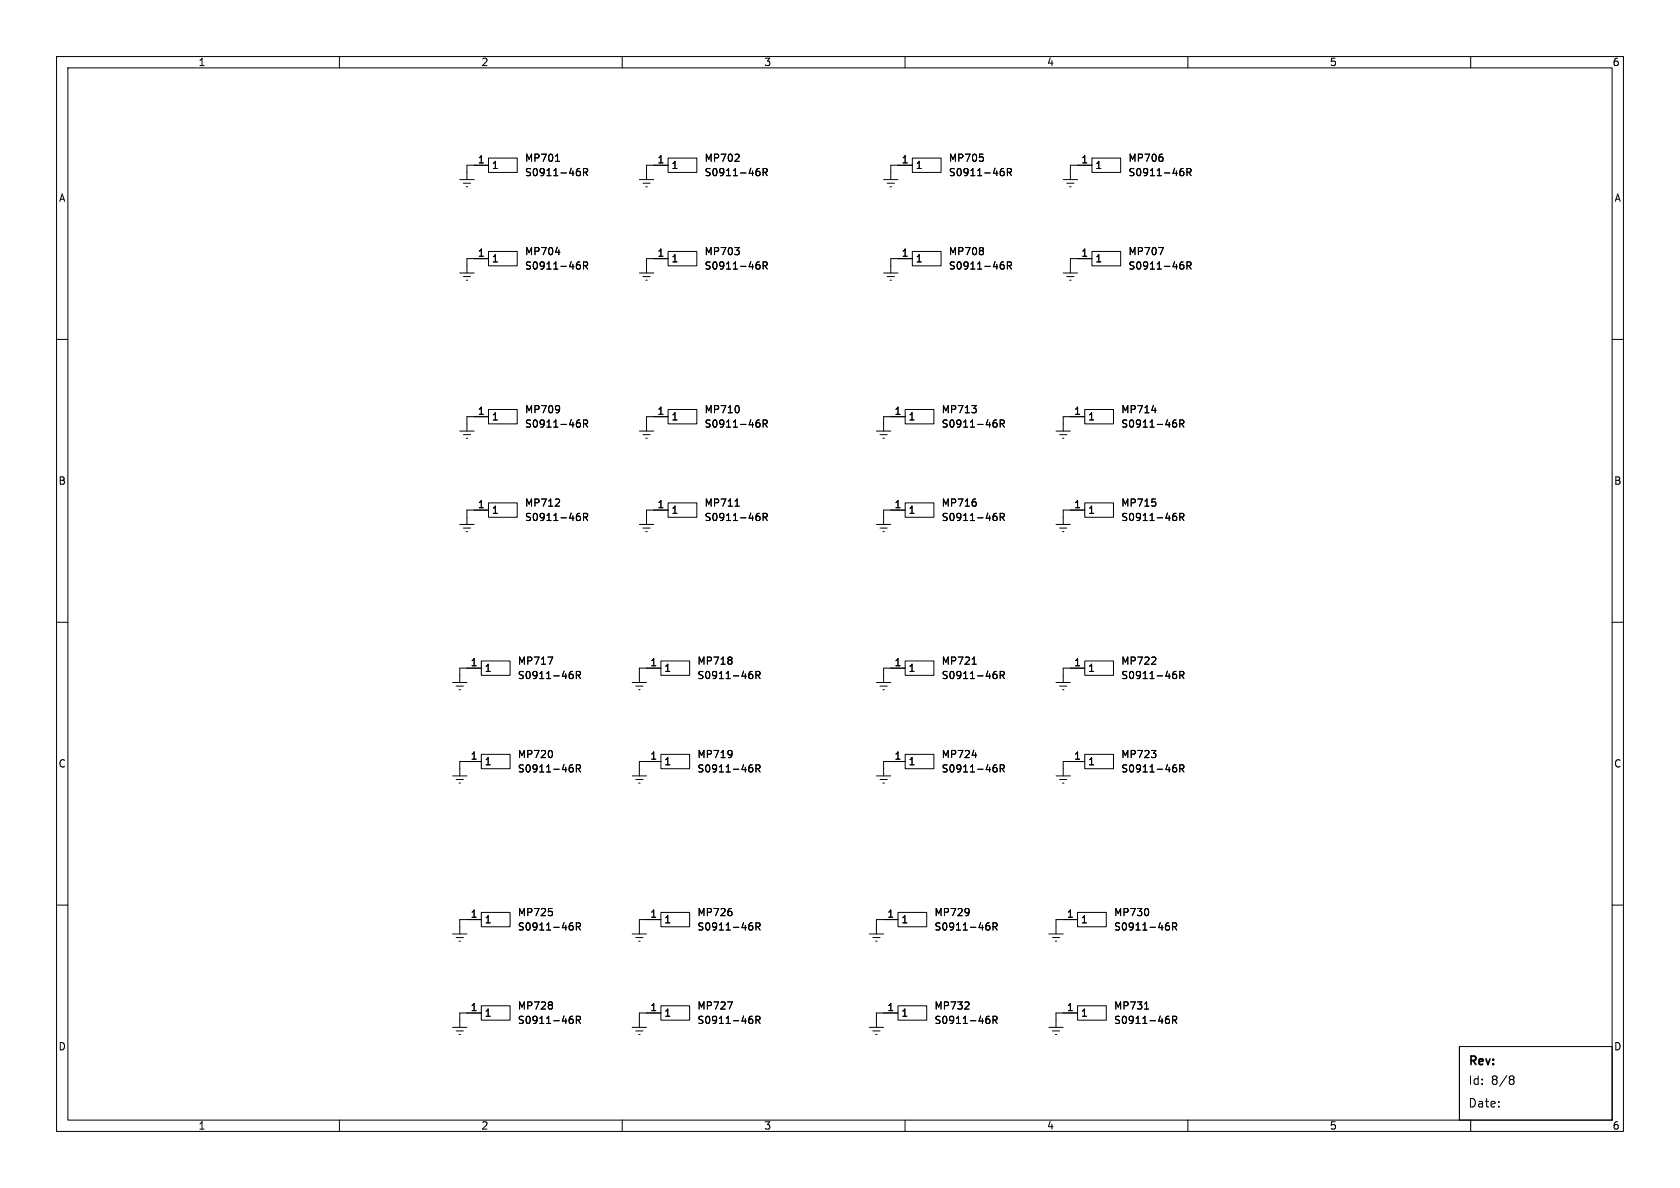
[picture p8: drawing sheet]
(kicad_sch (version 20230121) (generator eeschema)

 (paper "A4")

 (title_block
  (date "2024-03-26")
  (rev "2"))

 (lib_symbols
  (symbol "DAQ_Connector:S0911-46R" (in_bom yes) (on_board yes)
   (property "Reference" "MP" (at 0 2.54 0) (effects (font (size 1.27 1.27))))
   (property "Value" "S0911-46R" (at 0 5.08 0) (effects (font (size 1.27 1.27))))
   (property "Footprint" "DAQ_Board:S091146R" (at 0 5.08 0) (effects (font (size 1.27 1.27)) hide))
   (property "Datasheet" "https://cdn.harwin.com/pdfs/S0911R.pdf" (at 0 5.08 0) (effects (font (size 1.27 1.27)) hide))
   (property "LCSC" "C3308714" (at 0 5.08 0) (effects (font (size 1.27 1.27))))
   (symbol "S0911-46R_1_1"
    (rectangle (start -2.54 1.27) (end 2.54 -1.27) (stroke (width 0) (type default)) (fill (type background)))
    (pin passive line (at -5.08 0 0) (length 2.54) (name "1" (effects (font (size 1.27 1.27)))) (number "1" (effects (font (size 1.27 1.27)))))))
  (symbol "power:Earth" (power) (pin_names (offset 0)) (in_bom yes) (on_board yes)
   (property "Reference" "#PWR" (at 0 -6.35 0) (effects (font (size 1.27 1.27)) hide))
   (property "Value" "Earth" (at 0 -3.81 0) (effects (font (size 1.27 1.27)) hide))
   (property "Footprint" "" (at 0 0 0) (effects (font (size 1.27 1.27)) hide))
   (property "Datasheet" "~" (at 0 0 0) (effects (font (size 1.27 1.27)) hide))
   (symbol "Earth_0_1"
    (polyline (pts (xy -0.635 -1.905) (xy 0.635 -1.905)) (stroke (width 0) (type default)) (fill (type none)))
    (polyline (pts (xy -0.127 -2.54) (xy 0.127 -2.54)) (stroke (width 0) (type default)) (fill (type none)))
    (polyline (pts (xy 0 -1.27) (xy 0 0)) (stroke (width 0) (type default)) (fill (type none)))
    (polyline (pts (xy 1.27 -1.27) (xy -1.27 -1.27)) (stroke (width 0) (type default)) (fill (type none))))
   (symbol "Earth_1_1"
    (pin power_in line (at 0 0 270) (length 0) hide (name "Earth" (effects (font (size 1.27 1.27)))) (number "1" (effects (font (size 1.27 1.27))))))))


 (wire (pts (xy 115.57 29.21) (xy 114.3 29.21)) (stroke (width 0) (type default)))
 (wire (pts (xy 189.23 45.72) (xy 189.23 46.99)) (stroke (width 0) (type default)))
 (wire (pts (xy 157.48 45.72) (xy 157.48 46.99)) (stroke (width 0) (type default)))
 (wire (pts (xy 82.55 162.56) (xy 81.28 162.56)) (stroke (width 0) (type default)))
 (wire (pts (xy 82.55 73.66) (xy 82.55 74.93)) (stroke (width 0) (type default)))
 (wire (pts (xy 189.23 134.62) (xy 187.96 134.62)) (stroke (width 0) (type default)))
 (wire (pts (xy 187.96 134.62) (xy 187.96 135.89)) (stroke (width 0) (type default)))
 (wire (pts (xy 157.48 90.17) (xy 156.21 90.17)) (stroke (width 0) (type default)))
 (wire (pts (xy 82.55 179.07) (xy 81.28 179.07)) (stroke (width 0) (type default)))
 (wire (pts (xy 190.5 45.72) (xy 189.23 45.72)) (stroke (width 0) (type default)))
 (wire (pts (xy 82.55 29.21) (xy 82.55 30.48)) (stroke (width 0) (type default)))
 (wire (pts (xy 190.5 29.21) (xy 189.23 29.21)) (stroke (width 0) (type default)))
 (wire (pts (xy 83.82 73.66) (xy 82.55 73.66)) (stroke (width 0) (type default)))
 (wire (pts (xy 81.28 179.07) (xy 81.28 180.34)) (stroke (width 0) (type default)))
 (wire (pts (xy 157.48 73.66) (xy 156.21 73.66)) (stroke (width 0) (type default)))
 (wire (pts (xy 156.21 73.66) (xy 156.21 74.93)) (stroke (width 0) (type default)))
 (wire (pts (xy 114.3 90.17) (xy 114.3 91.44)) (stroke (width 0) (type default)))
 (wire (pts (xy 189.23 73.66) (xy 187.96 73.66)) (stroke (width 0) (type default)))
 (wire (pts (xy 157.48 29.21) (xy 157.48 30.48)) (stroke (width 0) (type default)))
 (wire (pts (xy 154.94 162.56) (xy 154.94 163.83)) (stroke (width 0) (type default)))
 (wire (pts (xy 82.55 134.62) (xy 81.28 134.62)) (stroke (width 0) (type default)))
 (wire (pts (xy 189.23 90.17) (xy 187.96 90.17)) (stroke (width 0) (type default)))
 (wire (pts (xy 186.69 179.07) (xy 186.69 180.34)) (stroke (width 0) (type default)))
 (wire (pts (xy 114.3 162.56) (xy 113.03 162.56)) (stroke (width 0) (type default)))
 (wire (pts (xy 82.55 118.11) (xy 81.28 118.11)) (stroke (width 0) (type default)))
 (wire (pts (xy 115.57 45.72) (xy 114.3 45.72)) (stroke (width 0) (type default)))
 (wire (pts (xy 158.75 29.21) (xy 157.48 29.21)) (stroke (width 0) (type default)))
 (wire (pts (xy 82.55 90.17) (xy 82.55 91.44)) (stroke (width 0) (type default)))
 (wire (pts (xy 114.3 73.66) (xy 114.3 74.93)) (stroke (width 0) (type default)))
 (wire (pts (xy 83.82 29.21) (xy 82.55 29.21)) (stroke (width 0) (type default)))
 (wire (pts (xy 156.21 162.56) (xy 154.94 162.56)) (stroke (width 0) (type default)))
 (wire (pts (xy 158.75 45.72) (xy 157.48 45.72)) (stroke (width 0) (type default)))
 (wire (pts (xy 115.57 73.66) (xy 114.3 73.66)) (stroke (width 0) (type default)))
 (wire (pts (xy 114.3 118.11) (xy 113.03 118.11)) (stroke (width 0) (type default)))
 (wire (pts (xy 156.21 118.11) (xy 156.21 119.38)) (stroke (width 0) (type default)))
 (wire (pts (xy 187.96 162.56) (xy 186.69 162.56)) (stroke (width 0) (type default)))
 (wire (pts (xy 83.82 90.17) (xy 82.55 90.17)) (stroke (width 0) (type default)))
 (wire (pts (xy 81.28 118.11) (xy 81.28 119.38)) (stroke (width 0) (type default)))
 (wire (pts (xy 189.23 118.11) (xy 187.96 118.11)) (stroke (width 0) (type default)))
 (wire (pts (xy 187.96 90.17) (xy 187.96 91.44)) (stroke (width 0) (type default)))
 (wire (pts (xy 156.21 179.07) (xy 154.94 179.07)) (stroke (width 0) (type default)))
 (wire (pts (xy 189.23 29.21) (xy 189.23 30.48)) (stroke (width 0) (type default)))
 (wire (pts (xy 114.3 45.72) (xy 114.3 46.99)) (stroke (width 0) (type default)))
 (wire (pts (xy 156.21 134.62) (xy 156.21 135.89)) (stroke (width 0) (type default)))
 (wire (pts (xy 83.82 45.72) (xy 82.55 45.72)) (stroke (width 0) (type default)))
 (wire (pts (xy 114.3 134.62) (xy 113.03 134.62)) (stroke (width 0) (type default)))
 (wire (pts (xy 187.96 73.66) (xy 187.96 74.93)) (stroke (width 0) (type default)))
 (wire (pts (xy 114.3 179.07) (xy 113.03 179.07)) (stroke (width 0) (type default)))
 (wire (pts (xy 157.48 118.11) (xy 156.21 118.11)) (stroke (width 0) (type default)))
 (wire (pts (xy 82.55 45.72) (xy 82.55 46.99)) (stroke (width 0) (type default)))
 (wire (pts (xy 186.69 162.56) (xy 186.69 163.83)) (stroke (width 0) (type default)))
 (wire (pts (xy 113.03 179.07) (xy 113.03 180.34)) (stroke (width 0) (type default)))
 (wire (pts (xy 156.21 90.17) (xy 156.21 91.44)) (stroke (width 0) (type default)))
 (wire (pts (xy 187.96 179.07) (xy 186.69 179.07)) (stroke (width 0) (type default)))
 (wire (pts (xy 115.57 90.17) (xy 114.3 90.17)) (stroke (width 0) (type default)))
 (wire (pts (xy 113.03 162.56) (xy 113.03 163.83)) (stroke (width 0) (type default)))
 (wire (pts (xy 113.03 118.11) (xy 113.03 119.38)) (stroke (width 0) (type default)))
 (wire (pts (xy 113.03 134.62) (xy 113.03 135.89)) (stroke (width 0) (type default)))
 (wire (pts (xy 187.96 118.11) (xy 187.96 119.38)) (stroke (width 0) (type default)))
 (wire (pts (xy 154.94 179.07) (xy 154.94 180.34)) (stroke (width 0) (type default)))
 (wire (pts (xy 81.28 162.56) (xy 81.28 163.83)) (stroke (width 0) (type default)))
 (wire (pts (xy 114.3 29.21) (xy 114.3 30.48)) (stroke (width 0) (type default)))
 (wire (pts (xy 157.48 134.62) (xy 156.21 134.62)) (stroke (width 0) (type default)))
 (wire (pts (xy 81.28 134.62) (xy 81.28 135.89)) (stroke (width 0) (type default)))

 (symbol (lib_id "power:Earth") (at 82.55 91.44 0) (unit 1) (in_bom yes) (on_board yes) (dnp no) (fields_autoplaced)
  (property "Reference" "#PWR062" (at 82.55 97.79 0) (effects (font (size 1.27 1.27)) hide))
  (property "Value" "Earth" (at 82.55 95.25 0) (effects (font (size 1.27 1.27)) hide))
  (property "Footprint" "" (at 82.55 91.44 0) (effects (font (size 1.27 1.27)) hide))
  (property "Datasheet" "~" (at 82.55 91.44 0) (effects (font (size 1.27 1.27)) hide)) (pin "1"))

 (symbol (lib_id "power:Earth") (at 186.69 180.34 0) (unit 1) (in_bom yes) (on_board yes) (dnp no) (fields_autoplaced)
  (property "Reference" "#PWR089" (at 186.69 186.69 0) (effects (font (size 1.27 1.27)) hide))
  (property "Value" "Earth" (at 186.69 184.15 0) (effects (font (size 1.27 1.27)) hide))
  (property "Footprint" "" (at 186.69 180.34 0) (effects (font (size 1.27 1.27)) hide))
  (property "Datasheet" "~" (at 186.69 180.34 0) (effects (font (size 1.27 1.27)) hide)) (pin "1"))

 (symbol (lib_id "power:Earth") (at 114.3 91.44 0) (unit 1) (in_bom yes) (on_board yes) (dnp no) (fields_autoplaced)
  (property "Reference" "#PWR064" (at 114.3 97.79 0) (effects (font (size 1.27 1.27)) hide))
  (property "Value" "Earth" (at 114.3 95.25 0) (effects (font (size 1.27 1.27)) hide))
  (property "Footprint" "" (at 114.3 91.44 0) (effects (font (size 1.27 1.27)) hide))
  (property "Datasheet" "~" (at 114.3 91.44 0) (effects (font (size 1.27 1.27)) hide)) (pin "1"))

 (symbol (lib_id "DAQ_Connector:S0911-46R") (at 120.65 73.66 0) (unit 1) (in_bom yes) (on_board yes) (dnp no) (fields_autoplaced)
  (property "Reference" "MP710" (at 124.46 72.39 0) (effects (font (size 1.27 1.27)) (justify left)))
  (property "Value" "S0911-46R" (at 124.46 74.93 0) (effects (font (size 1.27 1.27)) (justify left)))
  (property "Footprint" "DAQ_Board:S091146R" (at 120.65 68.58 0) (effects (font (size 1.27 1.27)) hide))
  (property "Datasheet" "https://cdn.harwin.com/pdfs/S0911R.pdf" (at 120.65 68.58 0) (effects (font (size 1.27 1.27)) hide))
  (property "LCSC" "C3308714" (at 124.46 76.2 0) (effects (font (size 1.27 1.27)) (justify left) hide)) (pin "1"))

 (symbol (lib_id "DAQ_Connector:S0911-46R") (at 161.29 162.56 0) (unit 1) (in_bom yes) (on_board yes) (dnp no) (fields_autoplaced)
  (property "Reference" "MP729" (at 165.1 161.29 0) (effects (font (size 1.27 1.27)) (justify left)))
  (property "Value" "S0911-46R" (at 165.1 163.83 0) (effects (font (size 1.27 1.27)) (justify left)))
  (property "Footprint" "DAQ_Board:S091146R" (at 161.29 157.48 0) (effects (font (size 1.27 1.27)) hide))
  (property "Datasheet" "https://cdn.harwin.com/pdfs/S0911R.pdf" (at 161.29 157.48 0) (effects (font (size 1.27 1.27)) hide))
  (property "LCSC" "C3308714" (at 165.1 165.1 0) (effects (font (size 1.27 1.27)) (justify left) hide)) (pin "1"))

 (symbol (lib_id "power:Earth") (at 187.96 74.93 0) (unit 1) (in_bom yes) (on_board yes) (dnp no) (fields_autoplaced)
  (property "Reference" "#PWR067" (at 187.96 81.28 0) (effects (font (size 1.27 1.27)) hide))
  (property "Value" "Earth" (at 187.96 78.74 0) (effects (font (size 1.27 1.27)) hide))
  (property "Footprint" "" (at 187.96 74.93 0) (effects (font (size 1.27 1.27)) hide))
  (property "Datasheet" "~" (at 187.96 74.93 0) (effects (font (size 1.27 1.27)) hide)) (pin "1"))

 (symbol (lib_id "power:Earth") (at 82.55 74.93 0) (unit 1) (in_bom yes) (on_board yes) (dnp no) (fields_autoplaced)
  (property "Reference" "#PWR061" (at 82.55 81.28 0) (effects (font (size 1.27 1.27)) hide))
  (property "Value" "Earth" (at 82.55 78.74 0) (effects (font (size 1.27 1.27)) hide))
  (property "Footprint" "" (at 82.55 74.93 0) (effects (font (size 1.27 1.27)) hide))
  (property "Datasheet" "~" (at 82.55 74.93 0) (effects (font (size 1.27 1.27)) hide)) (pin "1"))

 (symbol (lib_id "power:Earth") (at 82.55 30.48 0) (unit 1) (in_bom yes) (on_board yes) (dnp no) (fields_autoplaced)
  (property "Reference" "#PWR047" (at 82.55 36.83 0) (effects (font (size 1.27 1.27)) hide))
  (property "Value" "Earth" (at 82.55 34.29 0) (effects (font (size 1.27 1.27)) hide))
  (property "Footprint" "" (at 82.55 30.48 0) (effects (font (size 1.27 1.27)) hide))
  (property "Datasheet" "~" (at 82.55 30.48 0) (effects (font (size 1.27 1.27)) hide)) (pin "1"))

 (symbol (lib_id "power:Earth") (at 81.28 119.38 0) (unit 1) (in_bom yes) (on_board yes) (dnp no) (fields_autoplaced)
  (property "Reference" "#PWR069" (at 81.28 125.73 0) (effects (font (size 1.27 1.27)) hide))
  (property "Value" "Earth" (at 81.28 123.19 0) (effects (font (size 1.27 1.27)) hide))
  (property "Footprint" "" (at 81.28 119.38 0) (effects (font (size 1.27 1.27)) hide))
  (property "Datasheet" "~" (at 81.28 119.38 0) (effects (font (size 1.27 1.27)) hide)) (pin "1"))

 (symbol (lib_id "power:Earth") (at 189.23 30.48 0) (unit 1) (in_bom yes) (on_board yes) (dnp no) (fields_autoplaced)
  (property "Reference" "#PWR053" (at 189.23 36.83 0) (effects (font (size 1.27 1.27)) hide))
  (property "Value" "Earth" (at 189.23 34.29 0) (effects (font (size 1.27 1.27)) hide))
  (property "Footprint" "" (at 189.23 30.48 0) (effects (font (size 1.27 1.27)) hide))
  (property "Datasheet" "~" (at 189.23 30.48 0) (effects (font (size 1.27 1.27)) hide)) (pin "1"))

 (symbol (lib_id "DAQ_Connector:S0911-46R") (at 161.29 179.07 0) (unit 1) (in_bom yes) (on_board yes) (dnp no) (fields_autoplaced)
  (property "Reference" "MP732" (at 165.1 177.8 0) (effects (font (size 1.27 1.27)) (justify left)))
  (property "Value" "S0911-46R" (at 165.1 180.34 0) (effects (font (size 1.27 1.27)) (justify left)))
  (property "Footprint" "DAQ_Board:S091146R" (at 161.29 173.99 0) (effects (font (size 1.27 1.27)) hide))
  (property "Datasheet" "https://cdn.harwin.com/pdfs/S0911R.pdf" (at 161.29 173.99 0) (effects (font (size 1.27 1.27)) hide))
  (property "LCSC" "C3308714" (at 165.1 181.61 0) (effects (font (size 1.27 1.27)) (justify left) hide)) (pin "1"))

 (symbol (lib_id "DAQ_Connector:S0911-46R") (at 194.31 134.62 0) (unit 1) (in_bom yes) (on_board yes) (dnp no) (fields_autoplaced)
  (property "Reference" "MP723" (at 198.12 133.35 0) (effects (font (size 1.27 1.27)) (justify left)))
  (property "Value" "S0911-46R" (at 198.12 135.89 0) (effects (font (size 1.27 1.27)) (justify left)))
  (property "Footprint" "DAQ_Board:S091146R" (at 194.31 129.54 0) (effects (font (size 1.27 1.27)) hide))
  (property "Datasheet" "https://cdn.harwin.com/pdfs/S0911R.pdf" (at 194.31 129.54 0) (effects (font (size 1.27 1.27)) hide))
  (property "LCSC" "C3308714" (at 198.12 137.16 0) (effects (font (size 1.27 1.27)) (justify left) hide)) (pin "1"))

 (symbol (lib_id "power:Earth") (at 81.28 135.89 0) (unit 1) (in_bom yes) (on_board yes) (dnp no) (fields_autoplaced)
  (property "Reference" "#PWR071" (at 81.28 142.24 0) (effects (font (size 1.27 1.27)) hide))
  (property "Value" "Earth" (at 81.28 139.7 0) (effects (font (size 1.27 1.27)) hide))
  (property "Footprint" "" (at 81.28 135.89 0) (effects (font (size 1.27 1.27)) hide))
  (property "Datasheet" "~" (at 81.28 135.89 0) (effects (font (size 1.27 1.27)) hide)) (pin "1"))

 (symbol (lib_id "power:Earth") (at 157.48 46.99 0) (unit 1) (in_bom yes) (on_board yes) (dnp no) (fields_autoplaced)
  (property "Reference" "#PWR052" (at 157.48 53.34 0) (effects (font (size 1.27 1.27)) hide))
  (property "Value" "Earth" (at 157.48 50.8 0) (effects (font (size 1.27 1.27)) hide))
  (property "Footprint" "" (at 157.48 46.99 0) (effects (font (size 1.27 1.27)) hide))
  (property "Datasheet" "~" (at 157.48 46.99 0) (effects (font (size 1.27 1.27)) hide)) (pin "1"))

 (symbol (lib_id "DAQ_Connector:S0911-46R") (at 88.9 29.21 0) (unit 1) (in_bom yes) (on_board yes) (dnp no) (fields_autoplaced)
  (property "Reference" "MP701" (at 92.71 27.94 0) (effects (font (size 1.27 1.27)) (justify left)))
  (property "Value" "S0911-46R" (at 92.71 30.48 0) (effects (font (size 1.27 1.27)) (justify left)))
  (property "Footprint" "DAQ_Board:S091146R" (at 88.9 24.13 0) (effects (font (size 1.27 1.27)) hide))
  (property "Datasheet" "https://cdn.harwin.com/pdfs/S0911R.pdf" (at 88.9 24.13 0) (effects (font (size 1.27 1.27)) hide))
  (property "LCSC" "C3308714" (at 92.71 31.75 0) (effects (font (size 1.27 1.27)) (justify left) hide)) (pin "1"))

 (symbol (lib_id "power:Earth") (at 186.69 163.83 0) (unit 1) (in_bom yes) (on_board yes) (dnp no) (fields_autoplaced)
  (property "Reference" "#PWR086" (at 186.69 170.18 0) (effects (font (size 1.27 1.27)) hide))
  (property "Value" "Earth" (at 186.69 167.64 0) (effects (font (size 1.27 1.27)) hide))
  (property "Footprint" "" (at 186.69 163.83 0) (effects (font (size 1.27 1.27)) hide))
  (property "Datasheet" "~" (at 186.69 163.83 0) (effects (font (size 1.27 1.27)) hide)) (pin "1"))

 (symbol (lib_id "power:Earth") (at 156.21 135.89 0) (unit 1) (in_bom yes) (on_board yes) (dnp no) (fields_autoplaced)
  (property "Reference" "#PWR085" (at 156.21 142.24 0) (effects (font (size 1.27 1.27)) hide))
  (property "Value" "Earth" (at 156.21 139.7 0) (effects (font (size 1.27 1.27)) hide))
  (property "Footprint" "" (at 156.21 135.89 0) (effects (font (size 1.27 1.27)) hide))
  (property "Datasheet" "~" (at 156.21 135.89 0) (effects (font (size 1.27 1.27)) hide)) (pin "1"))

 (symbol (lib_id "DAQ_Connector:S0911-46R") (at 163.83 45.72 0) (unit 1) (in_bom yes) (on_board yes) (dnp no) (fields_autoplaced)
  (property "Reference" "MP708" (at 167.64 44.45 0) (effects (font (size 1.27 1.27)) (justify left)))
  (property "Value" "S0911-46R" (at 167.64 46.99 0) (effects (font (size 1.27 1.27)) (justify left)))
  (property "Footprint" "DAQ_Board:S091146R" (at 163.83 40.64 0) (effects (font (size 1.27 1.27)) hide))
  (property "Datasheet" "https://cdn.harwin.com/pdfs/S0911R.pdf" (at 163.83 40.64 0) (effects (font (size 1.27 1.27)) hide))
  (property "LCSC" "C3308714" (at 167.64 48.26 0) (effects (font (size 1.27 1.27)) (justify left) hide)) (pin "1"))

 (symbol (lib_id "DAQ_Connector:S0911-46R") (at 162.56 90.17 0) (unit 1) (in_bom yes) (on_board yes) (dnp no) (fields_autoplaced)
  (property "Reference" "MP716" (at 166.37 88.9 0) (effects (font (size 1.27 1.27)) (justify left)))
  (property "Value" "S0911-46R" (at 166.37 91.44 0) (effects (font (size 1.27 1.27)) (justify left)))
  (property "Footprint" "DAQ_Board:S091146R" (at 162.56 85.09 0) (effects (font (size 1.27 1.27)) hide))
  (property "Datasheet" "https://cdn.harwin.com/pdfs/S0911R.pdf" (at 162.56 85.09 0) (effects (font (size 1.27 1.27)) hide))
  (property "LCSC" "C3308714" (at 166.37 92.71 0) (effects (font (size 1.27 1.27)) (justify left) hide)) (pin "1"))

 (symbol (lib_id "power:Earth") (at 154.94 163.83 0) (unit 1) (in_bom yes) (on_board yes) (dnp no) (fields_autoplaced)
  (property "Reference" "#PWR082" (at 154.94 170.18 0) (effects (font (size 1.27 1.27)) hide))
  (property "Value" "Earth" (at 154.94 167.64 0) (effects (font (size 1.27 1.27)) hide))
  (property "Footprint" "" (at 154.94 163.83 0) (effects (font (size 1.27 1.27)) hide))
  (property "Datasheet" "~" (at 154.94 163.83 0) (effects (font (size 1.27 1.27)) hide)) (pin "1"))

 (symbol (lib_id "DAQ_Connector:S0911-46R") (at 120.65 29.21 0) (unit 1) (in_bom yes) (on_board yes) (dnp no) (fields_autoplaced)
  (property "Reference" "MP702" (at 124.46 27.94 0) (effects (font (size 1.27 1.27)) (justify left)))
  (property "Value" "S0911-46R" (at 124.46 30.48 0) (effects (font (size 1.27 1.27)) (justify left)))
  (property "Footprint" "DAQ_Board:S091146R" (at 120.65 24.13 0) (effects (font (size 1.27 1.27)) hide))
  (property "Datasheet" "https://cdn.harwin.com/pdfs/S0911R.pdf" (at 120.65 24.13 0) (effects (font (size 1.27 1.27)) hide))
  (property "LCSC" "C3308714" (at 124.46 31.75 0) (effects (font (size 1.27 1.27)) (justify left) hide)) (pin "1"))

 (symbol (lib_id "DAQ_Connector:S0911-46R") (at 119.38 179.07 0) (unit 1) (in_bom yes) (on_board yes) (dnp no) (fields_autoplaced)
  (property "Reference" "MP727" (at 123.19 177.8 0) (effects (font (size 1.27 1.27)) (justify left)))
  (property "Value" "S0911-46R" (at 123.19 180.34 0) (effects (font (size 1.27 1.27)) (justify left)))
  (property "Footprint" "DAQ_Board:S091146R" (at 119.38 173.99 0) (effects (font (size 1.27 1.27)) hide))
  (property "Datasheet" "https://cdn.harwin.com/pdfs/S0911R.pdf" (at 119.38 173.99 0) (effects (font (size 1.27 1.27)) hide))
  (property "LCSC" "C3308714" (at 123.19 181.61 0) (effects (font (size 1.27 1.27)) (justify left) hide)) (pin "1"))

 (symbol (lib_id "DAQ_Connector:S0911-46R") (at 162.56 134.62 0) (unit 1) (in_bom yes) (on_board yes) (dnp no) (fields_autoplaced)
  (property "Reference" "MP724" (at 166.37 133.35 0) (effects (font (size 1.27 1.27)) (justify left)))
  (property "Value" "S0911-46R" (at 166.37 135.89 0) (effects (font (size 1.27 1.27)) (justify left)))
  (property "Footprint" "DAQ_Board:S091146R" (at 162.56 129.54 0) (effects (font (size 1.27 1.27)) hide))
  (property "Datasheet" "https://cdn.harwin.com/pdfs/S0911R.pdf" (at 162.56 129.54 0) (effects (font (size 1.27 1.27)) hide))
  (property "LCSC" "C3308714" (at 166.37 137.16 0) (effects (font (size 1.27 1.27)) (justify left) hide)) (pin "1"))

 (symbol (lib_id "power:Earth") (at 114.3 30.48 0) (unit 1) (in_bom yes) (on_board yes) (dnp no) (fields_autoplaced)
  (property "Reference" "#PWR049" (at 114.3 36.83 0) (effects (font (size 1.27 1.27)) hide))
  (property "Value" "Earth" (at 114.3 34.29 0) (effects (font (size 1.27 1.27)) hide))
  (property "Footprint" "" (at 114.3 30.48 0) (effects (font (size 1.27 1.27)) hide))
  (property "Datasheet" "~" (at 114.3 30.48 0) (effects (font (size 1.27 1.27)) hide)) (pin "1"))

 (symbol (lib_id "DAQ_Connector:S0911-46R") (at 162.56 73.66 0) (unit 1) (in_bom yes) (on_board yes) (dnp no) (fields_autoplaced)
  (property "Reference" "MP713" (at 166.37 72.39 0) (effects (font (size 1.27 1.27)) (justify left)))
  (property "Value" "S0911-46R" (at 166.37 74.93 0) (effects (font (size 1.27 1.27)) (justify left)))
  (property "Footprint" "DAQ_Board:S091146R" (at 162.56 68.58 0) (effects (font (size 1.27 1.27)) hide))
  (property "Datasheet" "https://cdn.harwin.com/pdfs/S0911R.pdf" (at 162.56 68.58 0) (effects (font (size 1.27 1.27)) hide))
  (property "LCSC" "C3308714" (at 166.37 76.2 0) (effects (font (size 1.27 1.27)) (justify left) hide)) (pin "1"))

 (symbol (lib_id "DAQ_Connector:S0911-46R") (at 87.63 162.56 0) (unit 1) (in_bom yes) (on_board yes) (dnp no) (fields_autoplaced)
  (property "Reference" "MP725" (at 91.44 161.29 0) (effects (font (size 1.27 1.27)) (justify left)))
  (property "Value" "S0911-46R" (at 91.44 163.83 0) (effects (font (size 1.27 1.27)) (justify left)))
  (property "Footprint" "DAQ_Board:S091146R" (at 87.63 157.48 0) (effects (font (size 1.27 1.27)) hide))
  (property "Datasheet" "https://cdn.harwin.com/pdfs/S0911R.pdf" (at 87.63 157.48 0) (effects (font (size 1.27 1.27)) hide))
  (property "LCSC" "C3308714" (at 91.44 165.1 0) (effects (font (size 1.27 1.27)) (justify left) hide)) (pin "1"))

 (symbol (lib_id "DAQ_Connector:S0911-46R") (at 87.63 179.07 0) (unit 1) (in_bom yes) (on_board yes) (dnp no) (fields_autoplaced)
  (property "Reference" "MP728" (at 91.44 177.8 0) (effects (font (size 1.27 1.27)) (justify left)))
  (property "Value" "S0911-46R" (at 91.44 180.34 0) (effects (font (size 1.27 1.27)) (justify left)))
  (property "Footprint" "DAQ_Board:S091146R" (at 87.63 173.99 0) (effects (font (size 1.27 1.27)) hide))
  (property "Datasheet" "https://cdn.harwin.com/pdfs/S0911R.pdf" (at 87.63 173.99 0) (effects (font (size 1.27 1.27)) hide))
  (property "LCSC" "C3308714" (at 91.44 181.61 0) (effects (font (size 1.27 1.27)) (justify left) hide)) (pin "1"))

 (symbol (lib_id "DAQ_Connector:S0911-46R") (at 162.56 118.11 0) (unit 1) (in_bom yes) (on_board yes) (dnp no) (fields_autoplaced)
  (property "Reference" "MP721" (at 166.37 116.84 0) (effects (font (size 1.27 1.27)) (justify left)))
  (property "Value" "S0911-46R" (at 166.37 119.38 0) (effects (font (size 1.27 1.27)) (justify left)))
  (property "Footprint" "DAQ_Board:S091146R" (at 162.56 113.03 0) (effects (font (size 1.27 1.27)) hide))
  (property "Datasheet" "https://cdn.harwin.com/pdfs/S0911R.pdf" (at 162.56 113.03 0) (effects (font (size 1.27 1.27)) hide))
  (property "LCSC" "C3308714" (at 166.37 120.65 0) (effects (font (size 1.27 1.27)) (justify left) hide)) (pin "1"))

 (symbol (lib_id "DAQ_Connector:S0911-46R") (at 87.63 118.11 0) (unit 1) (in_bom yes) (on_board yes) (dnp no) (fields_autoplaced)
  (property "Reference" "MP717" (at 91.44 116.84 0) (effects (font (size 1.27 1.27)) (justify left)))
  (property "Value" "S0911-46R" (at 91.44 119.38 0) (effects (font (size 1.27 1.27)) (justify left)))
  (property "Footprint" "DAQ_Board:S091146R" (at 87.63 113.03 0) (effects (font (size 1.27 1.27)) hide))
  (property "Datasheet" "https://cdn.harwin.com/pdfs/S0911R.pdf" (at 87.63 113.03 0) (effects (font (size 1.27 1.27)) hide))
  (property "LCSC" "C3308714" (at 91.44 120.65 0) (effects (font (size 1.27 1.27)) (justify left) hide)) (pin "1"))

 (symbol (lib_id "DAQ_Connector:S0911-46R") (at 193.04 162.56 0) (unit 1) (in_bom yes) (on_board yes) (dnp no) (fields_autoplaced)
  (property "Reference" "MP730" (at 196.85 161.29 0) (effects (font (size 1.27 1.27)) (justify left)))
  (property "Value" "S0911-46R" (at 196.85 163.83 0) (effects (font (size 1.27 1.27)) (justify left)))
  (property "Footprint" "DAQ_Board:S091146R" (at 193.04 157.48 0) (effects (font (size 1.27 1.27)) hide))
  (property "Datasheet" "https://cdn.harwin.com/pdfs/S0911R.pdf" (at 193.04 157.48 0) (effects (font (size 1.27 1.27)) hide))
  (property "LCSC" "C3308714" (at 196.85 165.1 0) (effects (font (size 1.27 1.27)) (justify left) hide)) (pin "1"))

 (symbol (lib_id "DAQ_Connector:S0911-46R") (at 88.9 90.17 0) (unit 1) (in_bom yes) (on_board yes) (dnp no) (fields_autoplaced)
  (property "Reference" "MP712" (at 92.71 88.9 0) (effects (font (size 1.27 1.27)) (justify left)))
  (property "Value" "S0911-46R" (at 92.71 91.44 0) (effects (font (size 1.27 1.27)) (justify left)))
  (property "Footprint" "DAQ_Board:S091146R" (at 88.9 85.09 0) (effects (font (size 1.27 1.27)) hide))
  (property "Datasheet" "https://cdn.harwin.com/pdfs/S0911R.pdf" (at 88.9 85.09 0) (effects (font (size 1.27 1.27)) hide))
  (property "LCSC" "C3308714" (at 92.71 92.71 0) (effects (font (size 1.27 1.27)) (justify left) hide)) (pin "1"))

 (symbol (lib_id "DAQ_Connector:S0911-46R") (at 87.63 134.62 0) (unit 1) (in_bom yes) (on_board yes) (dnp no) (fields_autoplaced)
  (property "Reference" "MP720" (at 91.44 133.35 0) (effects (font (size 1.27 1.27)) (justify left)))
  (property "Value" "S0911-46R" (at 91.44 135.89 0) (effects (font (size 1.27 1.27)) (justify left)))
  (property "Footprint" "DAQ_Board:S091146R" (at 87.63 129.54 0) (effects (font (size 1.27 1.27)) hide))
  (property "Datasheet" "https://cdn.harwin.com/pdfs/S0911R.pdf" (at 87.63 129.54 0) (effects (font (size 1.27 1.27)) hide))
  (property "LCSC" "C3308714" (at 91.44 137.16 0) (effects (font (size 1.27 1.27)) (justify left) hide)) (pin "1"))

 (symbol (lib_id "DAQ_Connector:S0911-46R") (at 193.04 179.07 0) (unit 1) (in_bom yes) (on_board yes) (dnp no) (fields_autoplaced)
  (property "Reference" "MP731" (at 196.85 177.8 0) (effects (font (size 1.27 1.27)) (justify left)))
  (property "Value" "S0911-46R" (at 196.85 180.34 0) (effects (font (size 1.27 1.27)) (justify left)))
  (property "Footprint" "DAQ_Board:S091146R" (at 193.04 173.99 0) (effects (font (size 1.27 1.27)) hide))
  (property "Datasheet" "https://cdn.harwin.com/pdfs/S0911R.pdf" (at 193.04 173.99 0) (effects (font (size 1.27 1.27)) hide))
  (property "LCSC" "C3308714" (at 196.85 181.61 0) (effects (font (size 1.27 1.27)) (justify left) hide)) (pin "1"))

 (symbol (lib_id "power:Earth") (at 113.03 119.38 0) (unit 1) (in_bom yes) (on_board yes) (dnp no) (fields_autoplaced)
  (property "Reference" "#PWR074" (at 113.03 125.73 0) (effects (font (size 1.27 1.27)) hide))
  (property "Value" "Earth" (at 113.03 123.19 0) (effects (font (size 1.27 1.27)) hide))
  (property "Footprint" "" (at 113.03 119.38 0) (effects (font (size 1.27 1.27)) hide))
  (property "Datasheet" "~" (at 113.03 119.38 0) (effects (font (size 1.27 1.27)) hide)) (pin "1"))

 (symbol (lib_id "power:Earth") (at 114.3 46.99 0) (unit 1) (in_bom yes) (on_board yes) (dnp no) (fields_autoplaced)
  (property "Reference" "#PWR050" (at 114.3 53.34 0) (effects (font (size 1.27 1.27)) hide))
  (property "Value" "Earth" (at 114.3 50.8 0) (effects (font (size 1.27 1.27)) hide))
  (property "Footprint" "" (at 114.3 46.99 0) (effects (font (size 1.27 1.27)) hide))
  (property "Datasheet" "~" (at 114.3 46.99 0) (effects (font (size 1.27 1.27)) hide)) (pin "1"))

 (symbol (lib_id "DAQ_Connector:S0911-46R") (at 88.9 45.72 0) (unit 1) (in_bom yes) (on_board yes) (dnp no) (fields_autoplaced)
  (property "Reference" "MP704" (at 92.71 44.45 0) (effects (font (size 1.27 1.27)) (justify left)))
  (property "Value" "S0911-46R" (at 92.71 46.99 0) (effects (font (size 1.27 1.27)) (justify left)))
  (property "Footprint" "DAQ_Board:S091146R" (at 88.9 40.64 0) (effects (font (size 1.27 1.27)) hide))
  (property "Datasheet" "https://cdn.harwin.com/pdfs/S0911R.pdf" (at 88.9 40.64 0) (effects (font (size 1.27 1.27)) hide))
  (property "LCSC" "C3308714" (at 92.71 48.26 0) (effects (font (size 1.27 1.27)) (justify left) hide)) (pin "1"))

 (symbol (lib_id "power:Earth") (at 187.96 91.44 0) (unit 1) (in_bom yes) (on_board yes) (dnp no) (fields_autoplaced)
  (property "Reference" "#PWR068" (at 187.96 97.79 0) (effects (font (size 1.27 1.27)) hide))
  (property "Value" "Earth" (at 187.96 95.25 0) (effects (font (size 1.27 1.27)) hide))
  (property "Footprint" "" (at 187.96 91.44 0) (effects (font (size 1.27 1.27)) hide))
  (property "Datasheet" "~" (at 187.96 91.44 0) (effects (font (size 1.27 1.27)) hide)) (pin "1"))

 (symbol (lib_id "DAQ_Connector:S0911-46R") (at 163.83 29.21 0) (unit 1) (in_bom yes) (on_board yes) (dnp no) (fields_autoplaced)
  (property "Reference" "MP705" (at 167.64 27.94 0) (effects (font (size 1.27 1.27)) (justify left)))
  (property "Value" "S0911-46R" (at 167.64 30.48 0) (effects (font (size 1.27 1.27)) (justify left)))
  (property "Footprint" "DAQ_Board:S091146R" (at 163.83 24.13 0) (effects (font (size 1.27 1.27)) hide))
  (property "Datasheet" "https://cdn.harwin.com/pdfs/S0911R.pdf" (at 163.83 24.13 0) (effects (font (size 1.27 1.27)) hide))
  (property "LCSC" "C3308714" (at 167.64 31.75 0) (effects (font (size 1.27 1.27)) (justify left) hide)) (pin "1"))

 (symbol (lib_id "power:Earth") (at 156.21 74.93 0) (unit 1) (in_bom yes) (on_board yes) (dnp no) (fields_autoplaced)
  (property "Reference" "#PWR065" (at 156.21 81.28 0) (effects (font (size 1.27 1.27)) hide))
  (property "Value" "Earth" (at 156.21 78.74 0) (effects (font (size 1.27 1.27)) hide))
  (property "Footprint" "" (at 156.21 74.93 0) (effects (font (size 1.27 1.27)) hide))
  (property "Datasheet" "~" (at 156.21 74.93 0) (effects (font (size 1.27 1.27)) hide)) (pin "1"))

 (symbol (lib_id "power:Earth") (at 113.03 180.34 0) (unit 1) (in_bom yes) (on_board yes) (dnp no) (fields_autoplaced)
  (property "Reference" "#PWR081" (at 113.03 186.69 0) (effects (font (size 1.27 1.27)) hide))
  (property "Value" "Earth" (at 113.03 184.15 0) (effects (font (size 1.27 1.27)) hide))
  (property "Footprint" "" (at 113.03 180.34 0) (effects (font (size 1.27 1.27)) hide))
  (property "Datasheet" "~" (at 113.03 180.34 0) (effects (font (size 1.27 1.27)) hide)) (pin "1"))

 (symbol (lib_id "DAQ_Connector:S0911-46R") (at 119.38 134.62 0) (unit 1) (in_bom yes) (on_board yes) (dnp no) (fields_autoplaced)
  (property "Reference" "MP719" (at 123.19 133.35 0) (effects (font (size 1.27 1.27)) (justify left)))
  (property "Value" "S0911-46R" (at 123.19 135.89 0) (effects (font (size 1.27 1.27)) (justify left)))
  (property "Footprint" "DAQ_Board:S091146R" (at 119.38 129.54 0) (effects (font (size 1.27 1.27)) hide))
  (property "Datasheet" "https://cdn.harwin.com/pdfs/S0911R.pdf" (at 119.38 129.54 0) (effects (font (size 1.27 1.27)) hide))
  (property "LCSC" "C3308714" (at 123.19 137.16 0) (effects (font (size 1.27 1.27)) (justify left) hide)) (pin "1"))

 (symbol (lib_id "DAQ_Connector:S0911-46R") (at 195.58 29.21 0) (unit 1) (in_bom yes) (on_board yes) (dnp no) (fields_autoplaced)
  (property "Reference" "MP706" (at 199.39 27.94 0) (effects (font (size 1.27 1.27)) (justify left)))
  (property "Value" "S0911-46R" (at 199.39 30.48 0) (effects (font (size 1.27 1.27)) (justify left)))
  (property "Footprint" "DAQ_Board:S091146R" (at 195.58 24.13 0) (effects (font (size 1.27 1.27)) hide))
  (property "Datasheet" "https://cdn.harwin.com/pdfs/S0911R.pdf" (at 195.58 24.13 0) (effects (font (size 1.27 1.27)) hide))
  (property "LCSC" "C3308714" (at 199.39 31.75 0) (effects (font (size 1.27 1.27)) (justify left) hide)) (pin "1"))

 (symbol (lib_id "DAQ_Connector:S0911-46R") (at 119.38 118.11 0) (unit 1) (in_bom yes) (on_board yes) (dnp no) (fields_autoplaced)
  (property "Reference" "MP718" (at 123.19 116.84 0) (effects (font (size 1.27 1.27)) (justify left)))
  (property "Value" "S0911-46R" (at 123.19 119.38 0) (effects (font (size 1.27 1.27)) (justify left)))
  (property "Footprint" "DAQ_Board:S091146R" (at 119.38 113.03 0) (effects (font (size 1.27 1.27)) hide))
  (property "Datasheet" "https://cdn.harwin.com/pdfs/S0911R.pdf" (at 119.38 113.03 0) (effects (font (size 1.27 1.27)) hide))
  (property "LCSC" "C3308714" (at 123.19 120.65 0) (effects (font (size 1.27 1.27)) (justify left) hide)) (pin "1"))

 (symbol (lib_id "power:Earth") (at 156.21 91.44 0) (unit 1) (in_bom yes) (on_board yes) (dnp no) (fields_autoplaced)
  (property "Reference" "#PWR066" (at 156.21 97.79 0) (effects (font (size 1.27 1.27)) hide))
  (property "Value" "Earth" (at 156.21 95.25 0) (effects (font (size 1.27 1.27)) hide))
  (property "Footprint" "" (at 156.21 91.44 0) (effects (font (size 1.27 1.27)) hide))
  (property "Datasheet" "~" (at 156.21 91.44 0) (effects (font (size 1.27 1.27)) hide)) (pin "1"))

 (symbol (lib_id "DAQ_Connector:S0911-46R") (at 194.31 90.17 0) (unit 1) (in_bom yes) (on_board yes) (dnp no) (fields_autoplaced)
  (property "Reference" "MP715" (at 198.12 88.9 0) (effects (font (size 1.27 1.27)) (justify left)))
  (property "Value" "S0911-46R" (at 198.12 91.44 0) (effects (font (size 1.27 1.27)) (justify left)))
  (property "Footprint" "DAQ_Board:S091146R" (at 194.31 85.09 0) (effects (font (size 1.27 1.27)) hide))
  (property "Datasheet" "https://cdn.harwin.com/pdfs/S0911R.pdf" (at 194.31 85.09 0) (effects (font (size 1.27 1.27)) hide))
  (property "LCSC" "C3308714" (at 198.12 92.71 0) (effects (font (size 1.27 1.27)) (justify left) hide)) (pin "1"))

 (symbol (lib_id "DAQ_Connector:S0911-46R") (at 194.31 73.66 0) (unit 1) (in_bom yes) (on_board yes) (dnp no) (fields_autoplaced)
  (property "Reference" "MP714" (at 198.12 72.39 0) (effects (font (size 1.27 1.27)) (justify left)))
  (property "Value" "S0911-46R" (at 198.12 74.93 0) (effects (font (size 1.27 1.27)) (justify left)))
  (property "Footprint" "DAQ_Board:S091146R" (at 194.31 68.58 0) (effects (font (size 1.27 1.27)) hide))
  (property "Datasheet" "https://cdn.harwin.com/pdfs/S0911R.pdf" (at 194.31 68.58 0) (effects (font (size 1.27 1.27)) hide))
  (property "LCSC" "C3308714" (at 198.12 76.2 0) (effects (font (size 1.27 1.27)) (justify left) hide)) (pin "1"))

 (symbol (lib_id "power:Earth") (at 82.55 46.99 0) (unit 1) (in_bom yes) (on_board yes) (dnp no) (fields_autoplaced)
  (property "Reference" "#PWR048" (at 82.55 53.34 0) (effects (font (size 1.27 1.27)) hide))
  (property "Value" "Earth" (at 82.55 50.8 0) (effects (font (size 1.27 1.27)) hide))
  (property "Footprint" "" (at 82.55 46.99 0) (effects (font (size 1.27 1.27)) hide))
  (property "Datasheet" "~" (at 82.55 46.99 0) (effects (font (size 1.27 1.27)) hide)) (pin "1"))

 (symbol (lib_id "power:Earth") (at 113.03 163.83 0) (unit 1) (in_bom yes) (on_board yes) (dnp no) (fields_autoplaced)
  (property "Reference" "#PWR080" (at 113.03 170.18 0) (effects (font (size 1.27 1.27)) hide))
  (property "Value" "Earth" (at 113.03 167.64 0) (effects (font (size 1.27 1.27)) hide))
  (property "Footprint" "" (at 113.03 163.83 0) (effects (font (size 1.27 1.27)) hide))
  (property "Datasheet" "~" (at 113.03 163.83 0) (effects (font (size 1.27 1.27)) hide)) (pin "1"))

 (symbol (lib_id "DAQ_Connector:S0911-46R") (at 88.9 73.66 0) (unit 1) (in_bom yes) (on_board yes) (dnp no) (fields_autoplaced)
  (property "Reference" "MP709" (at 92.71 72.39 0) (effects (font (size 1.27 1.27)) (justify left)))
  (property "Value" "S0911-46R" (at 92.71 74.93 0) (effects (font (size 1.27 1.27)) (justify left)))
  (property "Footprint" "DAQ_Board:S091146R" (at 88.9 68.58 0) (effects (font (size 1.27 1.27)) hide))
  (property "Datasheet" "https://cdn.harwin.com/pdfs/S0911R.pdf" (at 88.9 68.58 0) (effects (font (size 1.27 1.27)) hide))
  (property "LCSC" "C3308714" (at 92.71 76.2 0) (effects (font (size 1.27 1.27)) (justify left) hide)) (pin "1"))

 (symbol (lib_id "power:Earth") (at 81.28 163.83 0) (unit 1) (in_bom yes) (on_board yes) (dnp no) (fields_autoplaced)
  (property "Reference" "#PWR072" (at 81.28 170.18 0) (effects (font (size 1.27 1.27)) hide))
  (property "Value" "Earth" (at 81.28 167.64 0) (effects (font (size 1.27 1.27)) hide))
  (property "Footprint" "" (at 81.28 163.83 0) (effects (font (size 1.27 1.27)) hide))
  (property "Datasheet" "~" (at 81.28 163.83 0) (effects (font (size 1.27 1.27)) hide)) (pin "1"))

 (symbol (lib_id "power:Earth") (at 157.48 30.48 0) (unit 1) (in_bom yes) (on_board yes) (dnp no) (fields_autoplaced)
  (property "Reference" "#PWR051" (at 157.48 36.83 0) (effects (font (size 1.27 1.27)) hide))
  (property "Value" "Earth" (at 157.48 34.29 0) (effects (font (size 1.27 1.27)) hide))
  (property "Footprint" "" (at 157.48 30.48 0) (effects (font (size 1.27 1.27)) hide))
  (property "Datasheet" "~" (at 157.48 30.48 0) (effects (font (size 1.27 1.27)) hide)) (pin "1"))

 (symbol (lib_id "power:Earth") (at 114.3 74.93 0) (unit 1) (in_bom yes) (on_board yes) (dnp no) (fields_autoplaced)
  (property "Reference" "#PWR063" (at 114.3 81.28 0) (effects (font (size 1.27 1.27)) hide))
  (property "Value" "Earth" (at 114.3 78.74 0) (effects (font (size 1.27 1.27)) hide))
  (property "Footprint" "" (at 114.3 74.93 0) (effects (font (size 1.27 1.27)) hide))
  (property "Datasheet" "~" (at 114.3 74.93 0) (effects (font (size 1.27 1.27)) hide)) (pin "1"))

 (symbol (lib_id "power:Earth") (at 156.21 119.38 0) (unit 1) (in_bom yes) (on_board yes) (dnp no) (fields_autoplaced)
  (property "Reference" "#PWR084" (at 156.21 125.73 0) (effects (font (size 1.27 1.27)) hide))
  (property "Value" "Earth" (at 156.21 123.19 0) (effects (font (size 1.27 1.27)) hide))
  (property "Footprint" "" (at 156.21 119.38 0) (effects (font (size 1.27 1.27)) hide))
  (property "Datasheet" "~" (at 156.21 119.38 0) (effects (font (size 1.27 1.27)) hide)) (pin "1"))

 (symbol (lib_id "DAQ_Connector:S0911-46R") (at 194.31 118.11 0) (unit 1) (in_bom yes) (on_board yes) (dnp no) (fields_autoplaced)
  (property "Reference" "MP722" (at 198.12 116.84 0) (effects (font (size 1.27 1.27)) (justify left)))
  (property "Value" "S0911-46R" (at 198.12 119.38 0) (effects (font (size 1.27 1.27)) (justify left)))
  (property "Footprint" "DAQ_Board:S091146R" (at 194.31 113.03 0) (effects (font (size 1.27 1.27)) hide))
  (property "Datasheet" "https://cdn.harwin.com/pdfs/S0911R.pdf" (at 194.31 113.03 0) (effects (font (size 1.27 1.27)) hide))
  (property "LCSC" "C3308714" (at 198.12 120.65 0) (effects (font (size 1.27 1.27)) (justify left) hide)) (pin "1"))

 (symbol (lib_id "power:Earth") (at 187.96 135.89 0) (unit 1) (in_bom yes) (on_board yes) (dnp no) (fields_autoplaced)
  (property "Reference" "#PWR095" (at 187.96 142.24 0) (effects (font (size 1.27 1.27)) hide))
  (property "Value" "Earth" (at 187.96 139.7 0) (effects (font (size 1.27 1.27)) hide))
  (property "Footprint" "" (at 187.96 135.89 0) (effects (font (size 1.27 1.27)) hide))
  (property "Datasheet" "~" (at 187.96 135.89 0) (effects (font (size 1.27 1.27)) hide)) (pin "1"))

 (symbol (lib_id "DAQ_Connector:S0911-46R") (at 119.38 162.56 0) (unit 1) (in_bom yes) (on_board yes) (dnp no) (fields_autoplaced)
  (property "Reference" "MP726" (at 123.19 161.29 0) (effects (font (size 1.27 1.27)) (justify left)))
  (property "Value" "S0911-46R" (at 123.19 163.83 0) (effects (font (size 1.27 1.27)) (justify left)))
  (property "Footprint" "DAQ_Board:S091146R" (at 119.38 157.48 0) (effects (font (size 1.27 1.27)) hide))
  (property "Datasheet" "https://cdn.harwin.com/pdfs/S0911R.pdf" (at 119.38 157.48 0) (effects (font (size 1.27 1.27)) hide))
  (property "LCSC" "C3308714" (at 123.19 165.1 0) (effects (font (size 1.27 1.27)) (justify left) hide)) (pin "1"))

 (symbol (lib_id "power:Earth") (at 187.96 119.38 0) (unit 1) (in_bom yes) (on_board yes) (dnp no) (fields_autoplaced)
  (property "Reference" "#PWR090" (at 187.96 125.73 0) (effects (font (size 1.27 1.27)) hide))
  (property "Value" "Earth" (at 187.96 123.19 0) (effects (font (size 1.27 1.27)) hide))
  (property "Footprint" "" (at 187.96 119.38 0) (effects (font (size 1.27 1.27)) hide))
  (property "Datasheet" "~" (at 187.96 119.38 0) (effects (font (size 1.27 1.27)) hide)) (pin "1"))

 (symbol (lib_id "DAQ_Connector:S0911-46R") (at 120.65 45.72 0) (unit 1) (in_bom yes) (on_board yes) (dnp no) (fields_autoplaced)
  (property "Reference" "MP703" (at 124.46 44.45 0) (effects (font (size 1.27 1.27)) (justify left)))
  (property "Value" "S0911-46R" (at 124.46 46.99 0) (effects (font (size 1.27 1.27)) (justify left)))
  (property "Footprint" "DAQ_Board:S091146R" (at 120.65 40.64 0) (effects (font (size 1.27 1.27)) hide))
  (property "Datasheet" "https://cdn.harwin.com/pdfs/S0911R.pdf" (at 120.65 40.64 0) (effects (font (size 1.27 1.27)) hide))
  (property "LCSC" "C3308714" (at 124.46 48.26 0) (effects (font (size 1.27 1.27)) (justify left) hide)) (pin "1"))

 (symbol (lib_id "power:Earth") (at 154.94 180.34 0) (unit 1) (in_bom yes) (on_board yes) (dnp no) (fields_autoplaced)
  (property "Reference" "#PWR083" (at 154.94 186.69 0) (effects (font (size 1.27 1.27)) hide))
  (property "Value" "Earth" (at 154.94 184.15 0) (effects (font (size 1.27 1.27)) hide))
  (property "Footprint" "" (at 154.94 180.34 0) (effects (font (size 1.27 1.27)) hide))
  (property "Datasheet" "~" (at 154.94 180.34 0) (effects (font (size 1.27 1.27)) hide)) (pin "1"))

 (symbol (lib_id "DAQ_Connector:S0911-46R") (at 120.65 90.17 0) (unit 1) (in_bom yes) (on_board yes) (dnp no) (fields_autoplaced)
  (property "Reference" "MP711" (at 124.46 88.9 0) (effects (font (size 1.27 1.27)) (justify left)))
  (property "Value" "S0911-46R" (at 124.46 91.44 0) (effects (font (size 1.27 1.27)) (justify left)))
  (property "Footprint" "DAQ_Board:S091146R" (at 120.65 85.09 0) (effects (font (size 1.27 1.27)) hide))
  (property "Datasheet" "https://cdn.harwin.com/pdfs/S0911R.pdf" (at 120.65 85.09 0) (effects (font (size 1.27 1.27)) hide))
  (property "LCSC" "C3308714" (at 124.46 92.71 0) (effects (font (size 1.27 1.27)) (justify left) hide)) (pin "1"))

 (symbol (lib_id "DAQ_Connector:S0911-46R") (at 195.58 45.72 0) (unit 1) (in_bom yes) (on_board yes) (dnp no) (fields_autoplaced)
  (property "Reference" "MP707" (at 199.39 44.45 0) (effects (font (size 1.27 1.27)) (justify left)))
  (property "Value" "S0911-46R" (at 199.39 46.99 0) (effects (font (size 1.27 1.27)) (justify left)))
  (property "Footprint" "DAQ_Board:S091146R" (at 195.58 40.64 0) (effects (font (size 1.27 1.27)) hide))
  (property "Datasheet" "https://cdn.harwin.com/pdfs/S0911R.pdf" (at 195.58 40.64 0) (effects (font (size 1.27 1.27)) hide))
  (property "LCSC" "C3308714" (at 199.39 48.26 0) (effects (font (size 1.27 1.27)) (justify left) hide)) (pin "1"))

 (symbol (lib_id "power:Earth") (at 81.28 180.34 0) (unit 1) (in_bom yes) (on_board yes) (dnp no) (fields_autoplaced)
  (property "Reference" "#PWR073" (at 81.28 186.69 0) (effects (font (size 1.27 1.27)) hide))
  (property "Value" "Earth" (at 81.28 184.15 0) (effects (font (size 1.27 1.27)) hide))
  (property "Footprint" "" (at 81.28 180.34 0) (effects (font (size 1.27 1.27)) hide))
  (property "Datasheet" "~" (at 81.28 180.34 0) (effects (font (size 1.27 1.27)) hide)) (pin "1"))

 (symbol (lib_id "power:Earth") (at 113.03 135.89 0) (unit 1) (in_bom yes) (on_board yes) (dnp no) (fields_autoplaced)
  (property "Reference" "#PWR079" (at 113.03 142.24 0) (effects (font (size 1.27 1.27)) hide))
  (property "Value" "Earth" (at 113.03 139.7 0) (effects (font (size 1.27 1.27)) hide))
  (property "Footprint" "" (at 113.03 135.89 0) (effects (font (size 1.27 1.27)) hide))
  (property "Datasheet" "~" (at 113.03 135.89 0) (effects (font (size 1.27 1.27)) hide)) (pin "1"))

 (symbol (lib_id "power:Earth") (at 189.23 46.99 0) (unit 1) (in_bom yes) (on_board yes) (dnp no) (fields_autoplaced)
  (property "Reference" "#PWR060" (at 189.23 53.34 0) (effects (font (size 1.27 1.27)) hide))
  (property "Value" "Earth" (at 189.23 50.8 0) (effects (font (size 1.27 1.27)) hide))
  (property "Footprint" "" (at 189.23 46.99 0) (effects (font (size 1.27 1.27)) hide))
  (property "Datasheet" "~" (at 189.23 46.99 0) (effects (font (size 1.27 1.27)) hide)) (pin "1")))
